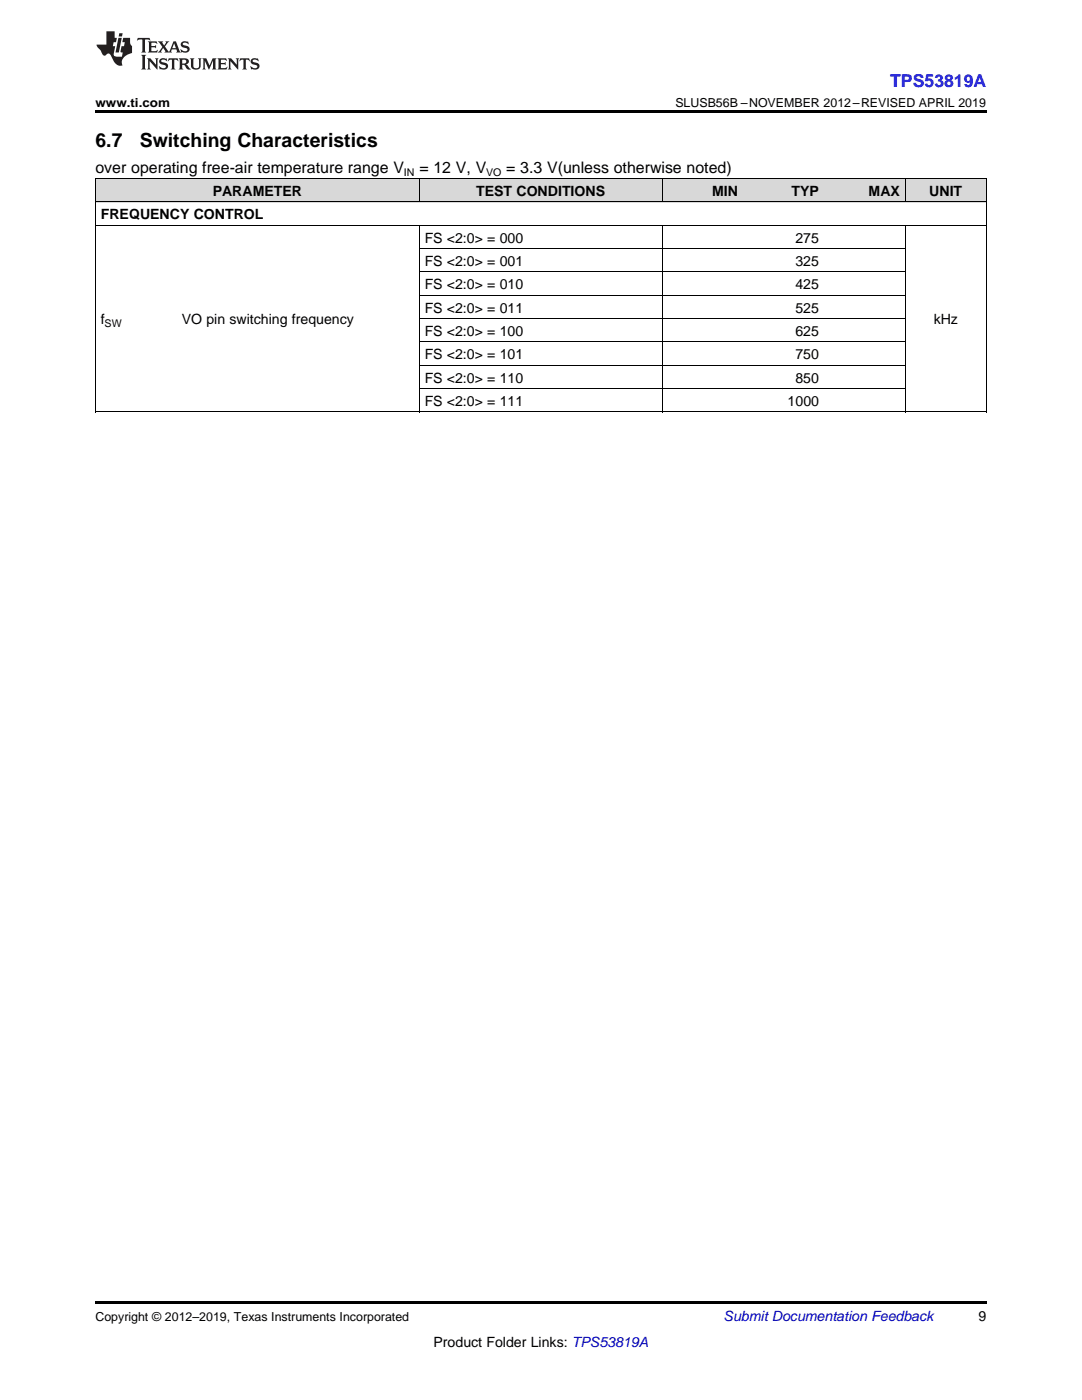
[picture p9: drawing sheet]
<svg xmlns="http://www.w3.org/2000/svg" width="216mm" height="279mm" viewBox="0 0 216 279" stroke-linecap="round" stroke-linejoin="round" font-family="sans-serif">
<g fill="#d8d8d8">
<path d="M19 35.7h16.2v4.7h-16.2z"/>
<path d="M35.2 35.7h48.5v4.7h-48.5z"/>
<path d="M83.7 35.7h48.5v4.7h-48.5z"/>
<path d="M132.2 35.7h16.1v4.7h-16.1z"/>
<path d="M148.3 35.7h16.2v4.7h-16.2z"/>
<path d="M164.5 35.7h16.2v4.7h-16.2z"/>
<path d="M180.7 35.7h16.1v4.7h-16.1z"/>
</g>
<path d="M19 22h177.8v.5h-177.8zM19 82.2l.2 .1zM83.6 82.2l.1 .1zM132.1 82.2l.1 .1zM180.6 82.2l.1 .1zM196.7 82.2l.1 .1zM19 259.7h177.8v.5h-177.8z" fill="#000"/>
<g fill="none" stroke="#000" stroke-width=".2">
<path d="M19 35.6h177.8M19.1 35.7v46.6M83.6 35.7v4.7M132.1 35.7v4.7M180.6 35.7v4.7M196.8 35.7v46.6M19 45h177.8M19 40.3h177.8M83.6 45v37.3M83.7 58.9h97M83.7 54.3h97M83.7 49.6h97"/>
<path d="M132.1 45v37.3M180.6 45v37.3M83.7 77.6h97M83.7 72.9h97M83.7 68.2h97M83.7 63.6h97M19 82.2h177.8"/>
</g>
<g fill="#231f20">
<path d="M27.5 7.6l-.1 .5 .4-.2h.6v.1v2.1l-.2 .4h1l-.3-.4v-2.1l.1-.1h.5l.5 .2-.2-.5zM29.5 8.3l.2 .3v1.5l-.2 .4h1.8l.2-.6a1.04 1.04 0 0 1-1.3 .2v-.7h.6l.3 .2v-.6l-.3 .2h-.6v-.6l.8-.1 .4 .3-.2-.5zM31.5 8.3l.9 1.1-.9 1.1h.8l-.2-.2 .5-.7 .4 .7-.2 .2h1.5l-.1-.2 .1-.4h.9l.1 .4-.2 .2h1l-.3-.3-.7-1.9h-.5l-.9 2-.8-1 .9-1h-.8l.1 .3-.3 .5-.4-.6 .2-.2zM34.7 8.6l.4 1h-.7zM36.3 8.4a.63 .63 0 0 0-.2 .7 .63 .63 0 0 0 .6 .4l.6 .2 .1 .2a.75 .75 0 0 1-.7 .4 .75 .75 0 0 1-.6-.5l.1 .7 .1-.1a1.11 1.11 0 0 0 1.5-.6 1.13 1.13 0 0 0-1.2-.8l-.1-.4a1.04 1.04 0 0 1 1.2 .2l-.2-.5-.1 .1-.5-.2zM28.2 10.9l.2 .4v2.2l-.2 .4h1l-.3-.4v-2.2l.3-.4zM29.3 11.6l.3 .4v1.5l-.3 .4h.8l-.2-.4v-1.3l1.5 1.7v-1.9l.2-.4h-.7l.2 .4v.9l-1.1-1.3zM32 11.8a.62 .62 0 0 0-.2 .7 .62 .62 0 0 0 .6 .4l.6 .1 .1 .3a.76 .76 0 0 1-.7 .3 .76 .76 0 0 1-.6-.4l.1 .7 .1-.1a1.11 1.11 0 0 0 1.5-.6 1.13 1.13 0 0 0-1.2-.8l-.1-.4a1.04 1.04 0 0 1 1.2 .2l-.2-.6-.1 .1-.5-.1zM33.7 11.6l-.2 .6a.61 .61 0 0 1 .8-.3v1.6l-.2 .4h.9l-.2-.4v-1.6a.63 .63 0 0 1 .8 .3l-.2-.6zM35.6 11.6l.3 .4v1.5l-.3 .4h1l-.2-.2v-.8l.5 .2a.76 .76 0 0 0 1.2 .7l-1-1a.58 .58 0 0 0 .6-.5 .58 .58 0 0 0-.5-.6zM36.4 11.9h.1a.45 .45 0 0 1 .5 .1 .45 .45 0 0 1 .1 .5l-.7 .2zM37.9 11.6l.2 .2a2.17 2.17 0 0 0 .3 1.9 .99 .99 0 0 0 1.6-.6v-1.1l.2-.4h-.7l.2 .2a1.92 1.92 0 0 1-.2 1.8 .6 .6 0 0 1-.9-.5v-1.1l.2-.4zM40.4 11.6l.2 .4v1.5l-.2 .4h.7l-.2-.4v-1.4l.8 1.8 .8-1.8v1.4l-.2 .4h.9l-.2-.4v-1.5l.2-.4h-.8l-.6 1.5-.6-1.5zM43.4 11.6l.2 .4v1.5l-.2 .4h1.8l.2-.6a1.04 1.04 0 0 1-1.3 .1v-.6h.5l.4 .2v-.6l-.4 .2h-.5v-.7h.8l.3 .3-.1-.6zM45.5 11.6l.2 .4v1.5l-.2 .4h.7l-.2-.4v-1.3l1.5 1.7v-1.9l.2-.4h-.7l.2 .4v.9l-1.1-1.3zM47.9 11.6l-.1 .6a.61 .61 0 0 1 .8-.3v1.6l-.3 .4h1l-.3-.4 .1-1.6a.63 .63 0 0 1 .7 .3l-.1-.6zM50.2 11.8a.62 .62 0 0 0-.2 .7 .62 .62 0 0 0 .6 .4l.6 .1 .2 .3a.76 .76 0 0 1-.8 .3 .76 .76 0 0 1-.6-.4l.1 .7 .2-.1a1.11 1.11 0 0 0 1.5-.6 1.13 1.13 0 0 0-1.3-.8l-.1-.4a1.04 1.04 0 0 1 1.2 .2l-.1-.6-.2 .1-.5-.1z"/>
<path d="M21.2 6.3v2.6h-1.9l.1 .4 .7 .9a.91 .91 0 0 0 1 .8 .56 .56 0 0 1 .5-.3 .56 .56 0 0 1 .5 .3l.4 .8a1.53 1.53 0 0 0 1.9 1.2 1.54 1.54 0 0 1 1-2.1l.9-.3v-1.4a1.52 1.52 0 0 1-.3-1.6h-1.4l-.2 .8h.5l-.2 .8h-.4l-.2 1v.2l.4 .1-.2 .8a1.93 1.93 0 0 1-1.6-.3l.3-1.8h-.5l.2-.8h.4l.2-.8h-.4v-1.3zM23.6 7.6l-.6 2.9h.7l.6-2.9zM23.8 6.6l-.1 .7h.6l.2-.7z"/>
</g>
<g font-size="3.9">
<text x="19" y="29.3">6.7</text>
<text x="27.9" y="29.3">Switching Characteristics</text>
</g>
<text font-size="3.5" fill="#00f" x="177.6" y="17.3">TPS53819A</text>
<g font-size="3.2">
<text x="19" y="34.4">over operating free-air temperature range V</text>
<text x="83.7" y="34.4">= 12 V, V</text>
<text x="101" y="34.4">= 3.3 V(unless otherwise noted)</text>
</g>
<g font-size="2.8">
<text x="42.4" y="39.1">PARAMETER</text>
<text x="95" y="39.1">TEST CONDITIONS</text>
<text x="142.1" y="39.1">MIN</text>
<text x="157.9" y="39.1">TYP</text>
<text x="173.3" y="39.1">MAX</text>
<text x="185.4" y="39.1">UNIT</text>
<text x="20.1" y="43.7">FREQUENCY CONTROL</text>
<text x="84.7" y="48.4">FS &lt;2:0&gt; = 000</text>
<text x="84.7" y="53.1">FS &lt;2:0&gt; = 001</text>
<text x="158.7" y="48.4">275</text>
<text x="158.7" y="53.1">325</text>
<text x="84.7" y="57.7">FS &lt;2:0&gt; = 010</text>
<text x="158.7" y="57.7">425</text>
<text x="20.1" y="64.7">f</text>
<text x="36.3" y="64.7">VO pin switching frequency</text>
<text x="84.7" y="62.4">FS &lt;2:0&gt; = 011</text>
<text x="158.7" y="62.4">525</text>
<text x="186.3" y="64.7">kHz</text>
<text x="84.7" y="67">FS &lt;2:0&gt; = 100</text>
<text x="84.7" y="71.7">FS &lt;2:0&gt; = 101</text>
<text x="158.7" y="67">625</text>
<text x="158.7" y="71.7">750</text>
<text x="84.7" y="76.3">FS &lt;2:0&gt; = 110</text>
<text x="158.7" y="76.3">850</text>
<text x="84.7" y="81">FS &lt;2:0&gt; = 111</text>
<text x="157.2" y="81">1000</text>
<text x="195.3" y="263.6">9</text>
<text x="86.5" y="268.9">Product Folder Links: TPS53819A</text>
</g>
<text font-size="2.8" fill="#0000c8" x="144.4" y="263.6">Submit Documentation Feedback</text>
<g font-size="2.5">
<text x="19" y="21.4">www.ti.com</text>
<text x="134.8" y="21.4">SLUSB56B –NOVEMBER 2012–REVISED APRIL 2019</text>
<text x="19" y="263.6">Copyright © 2012–2019, Texas Instruments Incorporated</text>
</g>
<g font-size="2.1">
<text x="80.6" y="35.1">IN</text>
<text x="97" y="35.1">VO</text>
<text x="20.9" y="65.3">SW</text>
</g>
</svg>
